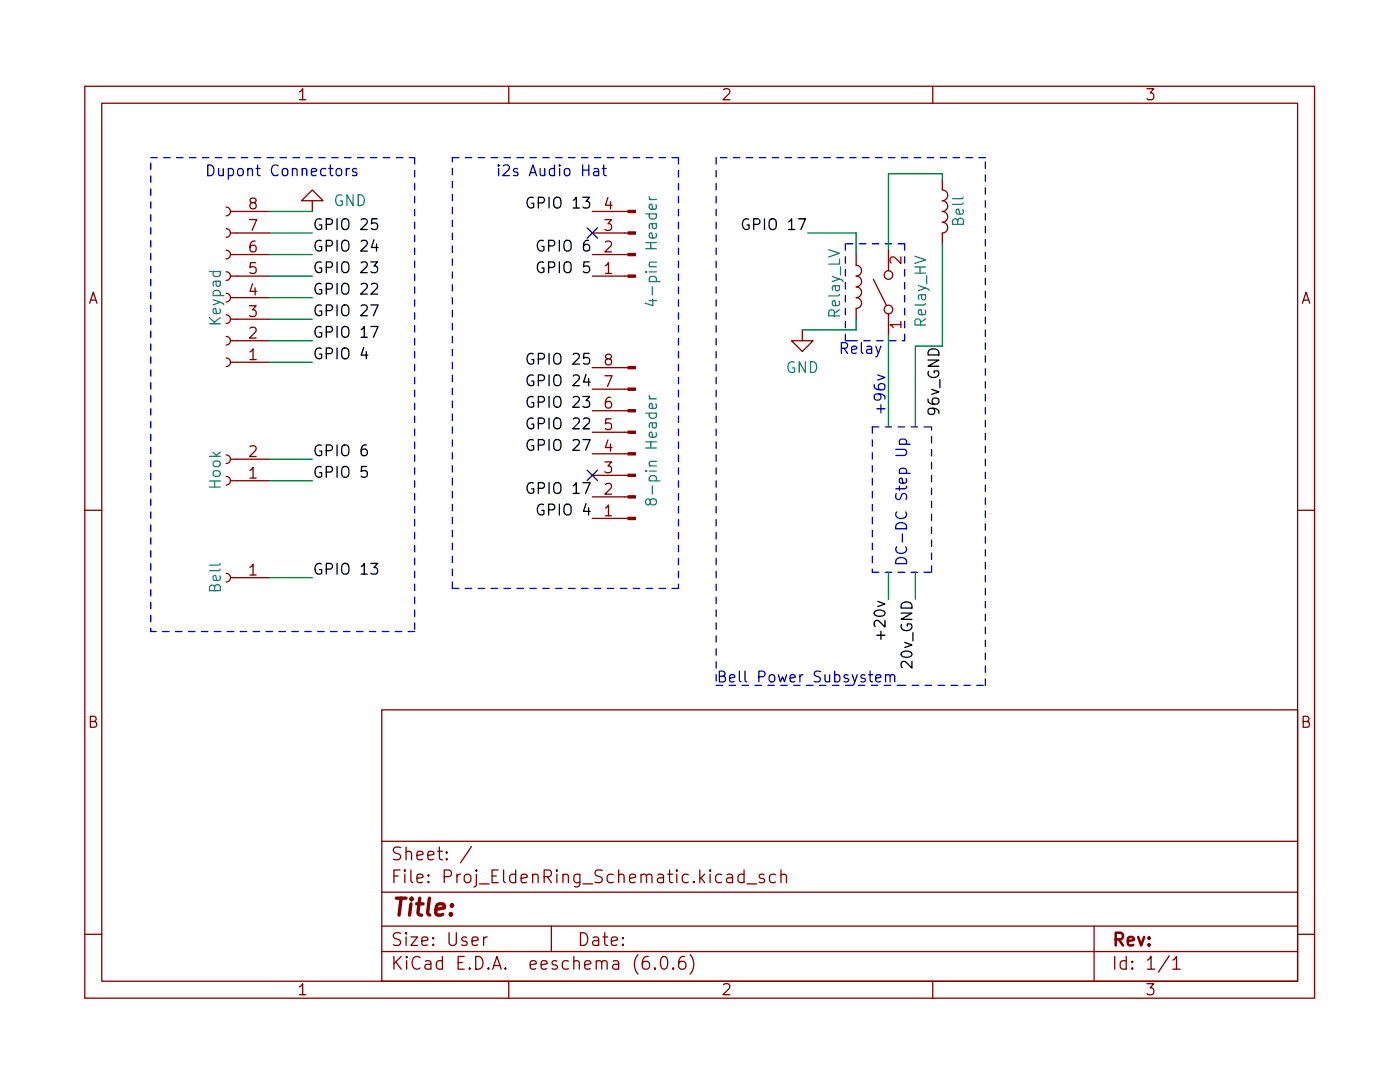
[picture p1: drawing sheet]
<svg xmlns="http://www.w3.org/2000/svg" width="165mm" height="128mm" viewBox="0 0 165 128" stroke-linecap="round" stroke-linejoin="round" font-family="sans-serif">
<g fill="none" stroke="#840000" stroke-width=".15">
<path d="M10 10.2h145v107.5h-145zM12 12.2h141v103.5h-141zM60 10.2v2M110 10.2v2M26.7 24.4a.51 .51 0 0 1 .5 .5 .51 .51 0 0 1-.5 .5M26.7 27a.51 .51 0 0 1 .5 .5 .51 .51 0 0 1-.5 .5M26.7 29.5a.51 .51 0 0 1 .5 .5 .51 .51 0 0 1-.5 .5M26.7 32a.51 .51 0 0 1 .5 .6 .51 .51 0 0 1-.5 .5M26.7 34.6a.51 .51 0 0 1 .5 .5 .51 .51 0 0 1-.5 .5M26.7 37.1a.51 .51 0 0 1 .5 .5 .51 .51 0 0 1-.5 .5M26.7 39.7a.51 .51 0 0 1 .5 .5 .51 .51 0 0 1-.5 .5M27.2 24.9h4.5"/>
<path d="M27.2 27.5h4.5M27.2 30h4.5M27.2 32.6h4.5M27.2 35.1h4.5M27.2 37.6h4.5M36.8 23.7h1.3l-1.3-1.3-1.2 1.3h1.2v1.2M69.8 24.9h4.3M69.8 27.5h4.3M69.8 30h4.3M69.8 32.6h4.3M94.6 38.9v1.3h1.3l-1.3 1.2-1.3-1.2h1.3M101 30v1.3"/>
<path d="M101 36.4v1.2M101 31.3a.64 .64 0 0 1 .6 .6 .64 .64 0 0 1-.6 .7 .64 .64 0 0 1 .6 .6 .64 .64 0 0 1-.6 .6 .64 .64 0 0 1 .6 .7 .64 .64 0 0 1-.6 .6 .64 .64 0 0 1 .6 .6 .64 .64 0 0 1-.6 .7M103 32.9l1.5 3.1M104.8 29.4v2.5M104.8 37v2.5M111.1 21.1v1.3a.64 .64 0 0 1 .7 .6 .64 .64 0 0 1-.7 .7 .64 .64 0 0 1 .7 .6 .64 .64 0 0 1-.7 .6 .64 .64 0 0 1 .7 .7 .64 .64 0 0 1-.7 .6 .64 .64 0 0 1 .7 .6 .64 .64 0 0 1-.7 .7v1.2M26.7 53.6a.51 .51 0 0 1 .5 .5 .51 .51 0 0 1-.5 .6M26.7 56.2a.51 .51 0 0 1 .5 .5 .51 .51 0 0 1-.5 .5M26.7 42.2a.51 .51 0 0 1 .5 .5 .51 .51 0 0 1-.5 .5M27.2 54.1h4.5M27.2 56.7h4.5M27.2 40.2h4.5"/>
<path d="M27.2 42.7h4.5M69.8 43.4h4.3M69.8 45.9h4.3M69.8 48.4h4.3M69.8 51h4.3M69.8 53.5h4.3M69.8 56.1h4.3M69.8 58.6h4.3M10 60.2h2M26.7 67.6a.51 .51 0 0 1 .5 .5 .51 .51 0 0 1-.5 .5M27.2 68.1h4.5M69.8 61.1h4.3"/>
<path d="M153 60.2h2M45 83.7h108v32h-108zM45 99.2h108M55.6 99.8l-1.3 1.9M10 110.2h2M45 112.2h108M45 109.2h108M45 105.2h108M57 110.5v1M57.5 110.5a.38 .38 0 0 0-.5 .3M60 115.7v2M65 109.2v3"/>
<path d="M76.5 112.8a.59 .59 0 0 0-.8 .6v.6l.2 .2 .4 .1 .2-.2 .1-.5-.1-.2h-.5l-.3 .2M77.2 114.1l.1 .1-.1 .1v-.1v-.1v.2M78.1 112.9a.36 .36 0 0 1 .6 .2 .88 .88 0 0 1-.3 1.2 .38 .38 0 0 1-.4-.3 1.17 1.17 0 0 1 .1-1.1zM79.4 114.1l.1 .1-.1 .1-.1-.1 .1-.1v.2M80.7 112.8a.59 .59 0 0 0-.7 .6v.6l.2 .2 .4 .1 .2-.2 .1-.5-.2-.2h-.4l-.3 .2M81.4 112.6a1.72 1.72 0 0 1 0 2.3M87.7 103.2l-.4-.1-.3 .3v.4l.2 .2 .1 .1 .4-.1M87.7 102.6v1.5M88.1 104.2h1.1M90.1 103.2l-.4-.1-.2 .2 .1 .2 .5 .2 .1 .1-.1 .2-.1 .1-.5-.1M91.5 103.2l-.5-.1-.3 .3v.4l.2 .2 .1 .1 .5-.1M92.1 103.2a.37 .37 0 0 1 .6 .1v.8"/>
<path d="M92.1 102.6v1.5M110 115.7v2M129 109.2v6.5M137.9 112.7l-1.3 1.9M138.3 113.2l.4-.4v1.5M138.3 114.3h.9M153 110.2h2"/>
<circle cx="104.8" cy="36.5" r=".51"/>
<circle cx="104.8" cy="32.4" r=".51"/>
</g>
<g fill="#840000" stroke="#840000" stroke-width=".15">
<path d="M74.1 24.8h.8v.3h-.8z"/>
<path d="M74.1 27.4h.8v.2h-.8z"/>
<path d="M74.1 29.9h.8v.2h-.8z"/>
<path d="M74.1 32.4h.8v.3h-.8z"/>
<path d="M74.1 43.2h.8v.3h-.8z"/>
<path d="M74.1 45.8h.8v.2h-.8z"/>
<path d="M74.1 48.3h.8v.3h-.8z"/>
<path d="M74.1 50.8h.8v.3h-.8z"/>
<path d="M74.1 53.4h.8v.2h-.8z"/>
<path d="M74.1 55.9h.8v.3h-.8z"/>
<path d="M74.1 58.5h.8v.2h-.8z"/>
<path d="M74.1 61h.8v.3h-.8z"/>
</g>
<path d="M76.6 23.2v.2l.2 .1M76.6 23.5h.8M77 35.3v.7l-.9-.3M77.3 24.1l.1 .4-.2 .2-.6-.1v-.1v-.4h.3l.1 .6M76.6 46.7v.2l.2 .1M76.6 47h.8M76.7 59.1l.2-.3h.3l.2 .3-.1 .3-.1 .1h-.3l-.2-.1-.1-.5-.2-.1-.2 .1-.1 .4 .2 .2h.1l.3-.2M77.3 47.6l.1 .4-.2 .2-.6-.1v-.1v-.4h.3l.1 .6" fill="none" stroke="#008484" stroke-width=".15"/>
<g fill="none" stroke="#000" stroke-width=".15">
<path d="M43.7 30.9h.8l-.4 .5a.35 .35 0 0 1 .4 .2v.3l-.1 .2h-.5l-.2-.1M43.7 38.5h.9l-.6 1.3M43.7 36h.9l-.6 1.2M43.8 33.5l.2-.1 .4 .1a.34 .34 0 0 1 .1 .5l-.8 .7h.8M44.1 28.3l-.3 .9h.8M44.4 28.8v.8M44.5 25.8h-.6l-.1 .6 .2-.1h.4l.1 .2v.4l-.2 .2h-.3l-.2-.2M62.9 23.3a.58 .58 0 0 0-.7 .2 .58 .58 0 0 0 0 .7 .44 .44 0 0 0 .7 .2v-.4h-.2M64.1 30.9a.58 .58 0 0 0-.7 .2 .58 .58 0 0 0 0 .7 .44 .44 0 0 0 .7 .2v-.4h-.2M64.1 28.4a.58 .58 0 0 0-.7 .2 .58 .58 0 0 0 0 .7 .44 .44 0 0 0 .7 .2v-.4h-.2M88.3 25.9a.58 .58 0 0 0-.7 .2 .58 .58 0 0 0 0 .7 .44 .44 0 0 0 .7 .1v-.4h-.2M42.9 41l-.3 .9h.8"/>
<path d="M43.2 52.5a.5 .5 0 0 0-.6 .5v.5l.1 .2h.4l.2-.1v-.4l-.1-.2h-.4l-.2 .2M43.3 55h-.6l-.1 .6 .2-.1 .4 .1 .1 .1v.5l-.2 .1h-.3l-.2-.1M62.9 57a.58 .58 0 0 0-.7 .2 .58 .58 0 0 0 0 .7 .44 .44 0 0 0 .7 .2v-.5h-.2M62.9 51.9a.58 .58 0 0 0-.7 .2 .58 .58 0 0 0 0 .7 .44 .44 0 0 0 .7 .2v-.4h-.2M62.9 44.3a.58 .58 0 0 0-.7 .2 .58 .58 0 0 0 0 .7 .44 .44 0 0 0 .7 .2v-.5h-.2M62.9 49.4a.58 .58 0 0 0-.7 .2 .58 .58 0 0 0 0 .7 .44 .44 0 0 0 .7 .1v-.4h-.2M62.9 41.7a.58 .58 0 0 0-.7 .2 .58 .58 0 0 0 0 .7 .44 .44 0 0 0 .7 .2v-.4h-.2M62.9 46.8a.58 .58 0 0 0-.7 .2 .58 .58 0 0 0 0 .7 .44 .44 0 0 0 .7 .2v-.4h-.2M64.1 59.5a.58 .58 0 0 0-.7 .2 .58 .58 0 0 0 0 .7 .44 .44 0 0 0 .7 .2v-.4h-.2M43.7 66.4h.8l-.4 .5a.35 .35 0 0 1 .4 .3v.3l-.1 .1-.5 .1-.2-.1M103.9 74.4v1"/>
</g>
<g fill="none" stroke="#0000c2" stroke-width=".15">
<path d="M39.7 19.9a.34 .34 0 0 1 .6 .2v.4a.34 .34 0 0 1-.3 .2 .34 .34 0 0 1-.4-.2v-.4zM40.8 19.9v.8M41.2 19.9h-.2l-.2 .2M42 19.9h-.3l-.1 .2v.1l.4 .2 .1 .1-.1 .2h-.1h-.3M70 19.9h.2h.3l.1 .8M71 19.9h.5M71.2 19.4v1.1l.1 .2h.2M70.6 20.2h-.4a.25 .25 0 0 0-.2 .3 .25 .25 0 0 0 .2 .2h.4M103.5 44.2l.9 .3-.9 .3M105.6 53h1.1l.2 .2v.3l-.2 .2h-1.1M106.1 52.4h1.2M106.1 52.4v-.4l.2-.2h.4l.1 .1 .1 .1-.1 .4"/>
<path d="M102.4 79.6h.5M102.6 79.1v1.1l.1 .1 .2 .1M103.3 80l.6-.1-.1-.3h-.3l-.2 .1v.6l.2 .1 .3-.1M104.4 79.7a.32 .32 0 0 1 .6 0v.7M104.4 79.6v.8M105 79.7l.2-.1h.3v.8"/>
</g>
<g fill="none" stroke="#0000c2" stroke-width=".15" stroke-dasharray=".8 .8">
<path d="M17.8 18.6h31.1M17.8 19.2v55.3M48.9 18.6v55.9M53.3 18.6h26.7M80 18.6v50.8M84.5 18.6v62.2M116.2 18.6h-31.7M99.7 28.7v11.5M106.7 28.7h-7M100.3 40.2h6.4M102.9 50.3v17.2M102.9 50.3h7"/>
<path d="M106.7 40.2v-11.5M48.9 74.5h-31.1M53.3 69.4v-50.8M53.3 69.4h26.7M102.9 67.5h7M109.9 67.5v-17.2M84.5 80.8h21.5M106 80.8h10.2M116.2 80.8v-62.2"/>
</g>
<g fill="none" stroke="#008400" stroke-width=".15">
<path d="M31.7 35.1h5.1M31.7 37.6h5.1M31.7 30h5.1M31.7 32.6h5.1M31.7 24.9h5.1M31.7 27.5h5.1M95.2 27.5h5.8v2.5M101 37.6v1.3h-6.4M104.8 39.5v10.8M111.1 21.1v-.6h-6.3v8.9M111.1 28.7v12.1h-3.2v9.5M31.7 54.1h5.1"/>
<path d="M31.7 40.2h5.1M31.7 42.7h5.1M31.7 56.7h5.1M31.7 68.1h5.1M104.8 67.5v3.2M107.9 67.5v3.2"/>
</g>
<path d="M69.2 26.9l1.3 1.2M70.5 26.9l-1.3 1.2M69.2 55.4l1.3 1.3M70.5 55.4l-1.3 1.3" fill="none" stroke="#000084" stroke-width=".15"/>
<text font-size="2.8" fill="#840000" x="46" y="108">Title:</text>
<g font-size="2.1" fill="#840000">
<text x="46" y="101.5">Sheet: /</text>
<text x="46" y="104.2">File: Proj_EldenRing_Schematic.kicad_sch</text>
<text x="46" y="111.6">Size: User</text>
<text x="68" y="111.6">Date:</text>
<text x="131" y="111.6">Rev:</text>
<text x="46" y="114.4">KiCad E.D.A. eeschema (6.0.6)</text>
<text x="131" y="114.4">Id: 1/1</text>
</g>
<g font-size="1.8" fill="#840000">
<text x="35" y="11.8">1</text>
<text x="85" y="11.8">2</text>
<text x="135" y="11.8">3</text>
<text x="29.4" y="29.8">6</text>
<text x="29.4" y="27.2">7</text>
<text x="29.4" y="24.7">8</text>
<text x="71.3" y="29.8">2</text>
<text x="71.3" y="27.2">3</text>
<text x="71.3" y="24.7">4</text>
<text x="10.3" y="35.8">A</text>
<text x="29.4" y="34.8">4</text>
<text x="29.4" y="32.3">5</text>
<text x="71.3" y="32.3">1</text>
<text x="106.3" y="31.1" transform="rotate(-90 106.3 31.1)">2</text>
<text x="153.4" y="35.8">A</text>
<text x="29.4" y="39.9">2</text>
<text x="29.4" y="37.4">3</text>
<text x="106.3" y="38.8" transform="rotate(-90 106.3 38.8)">1</text>
<text x="29.4" y="42.5">1</text>
<text x="71.3" y="45.6">7</text>
<text x="71.3" y="43.1">8</text>
<text x="29.4" y="53.9">2</text>
<text x="71.3" y="53.3">4</text>
<text x="71.3" y="50.7">5</text>
<text x="71.3" y="48.2">6</text>
<text x="29.4" y="56.4">1</text>
<text x="71.3" y="58.3">2</text>
<text x="71.3" y="55.8">3</text>
<text x="71.3" y="60.9">1</text>
<text x="29.4" y="67.9">1</text>
<text x="10.3" y="85.8">B</text>
<text x="153.4" y="85.8">B</text>
<text x="35" y="117.4">1</text>
<text x="85" y="117.4">2</text>
<text x="135" y="117.4">3</text>
</g>
<g font-size="1.8" fill="#0000c2">
<text x="24.1" y="20.8">Dupont Connectors</text>
<text x="58.4" y="20.8">i2s Audio Hat</text>
<text x="99.4" y="41.7">Relay</text>
<text x="104.4" y="49.1" transform="rotate(-90 104.4 49.1)">+96v</text>
<text x="107" y="66.8" transform="rotate(-90 107 66.8)">DC-DC Step Up</text>
<text x="84.5" y="80.5">Bell Power Subsystem</text>
</g>
<g font-size="1.8">
<text x="36.8" y="27.1">GPIO 25</text>
<text x="36.8" y="29.7">GPIO 24</text>
<text x="63" y="24.6">GPIO 13</text>
<text x="64" y="29.7">GPIO 6</text>
<text x="88.4" y="27.1">GPIO 17</text>
<text x="36.8" y="32.2">GPIO 23</text>
<text x="36.8" y="34.7">GPIO 22</text>
<text x="64" y="32.2">GPIO 5</text>
<text x="36.8" y="39.8">GPIO 17</text>
<text x="36.8" y="37.3">GPIO 27</text>
<text x="36.8" y="42.4">GPIO 4</text>
<text x="63" y="45.5">GPIO 24</text>
<text x="63" y="43">GPIO 25</text>
<text x="36.8" y="53.8">GPIO 6</text>
<text x="63" y="53.2">GPIO 27</text>
<text x="63" y="50.6">GPIO 22</text>
<text x="63" y="48.1">GPIO 23</text>
<text x="110.8" y="48.7" transform="rotate(-90 110.8 48.7)">96v_GND</text>
<text x="36.8" y="56.3">GPIO 5</text>
<text x="63" y="58.2">GPIO 17</text>
<text x="64" y="60.8">GPIO 4</text>
<text x="36.8" y="67.8">GPIO 13</text>
<text x="104.4" y="74.6" transform="rotate(-90 104.4 74.6)">+20v</text>
<text x="107.6" y="78.5" transform="rotate(-90 107.6 78.5)">20v_GND</text>
</g>
<g font-size="1.8" fill="#008484">
<text x="39.3" y="24.3">GND</text>
<text x="113.7" y="26.5" transform="rotate(-90 113.7 26.5)">Bell</text>
<text x="77.5" y="35" transform="rotate(-90 77.5 35)">4-pin Header</text>
<text x="26" y="38.3" transform="rotate(-90 26 38.3)">Keypad</text>
<text x="99.1" y="37.4" transform="rotate(-90 99.1 37.4)">Relay_LV</text>
<text x="109.2" y="38.4" transform="rotate(-90 109.2 38.4)">Relay_HV</text>
<text x="92.6" y="44">GND</text>
<text x="26" y="57.6" transform="rotate(-90 26 57.6)">Hook</text>
<text x="77.5" y="58.5" transform="rotate(-90 77.5 58.5)">8-pin Header</text>
<text x="26" y="69.7" transform="rotate(-90 26 69.7)">Bell</text>
</g>
</svg>
